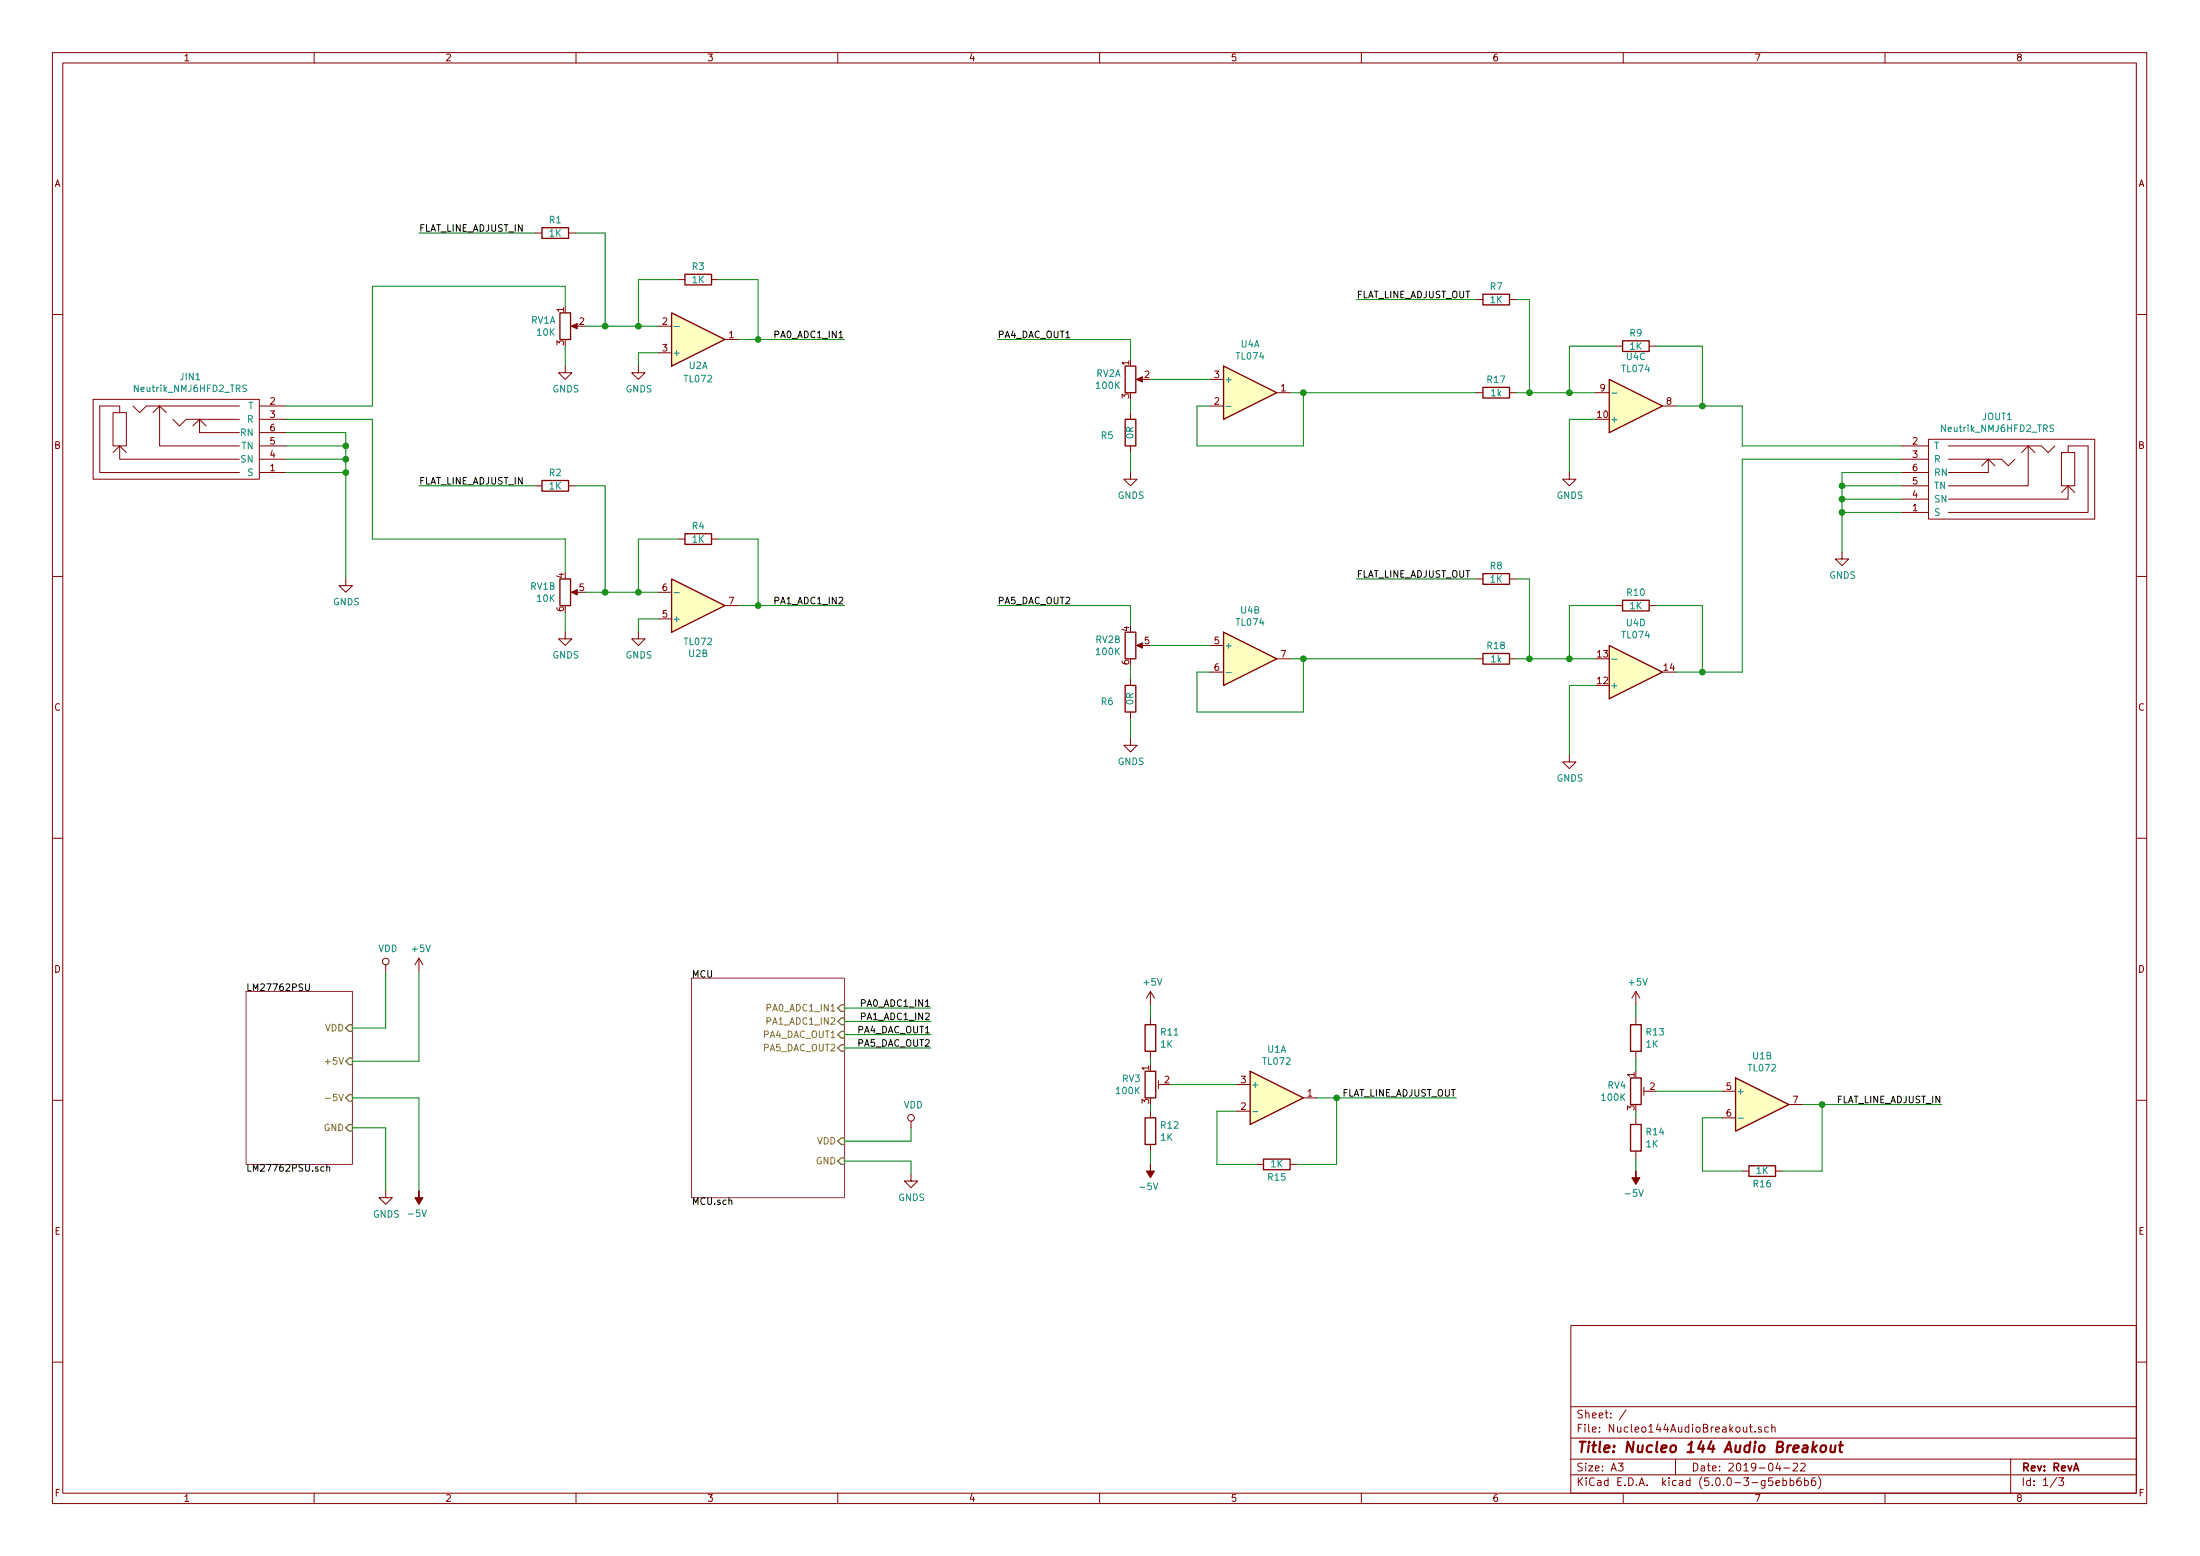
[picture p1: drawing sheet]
EESchema Schematic File Version 4
LIBS:Nucleo144AudioBreakout-cache
EELAYER 26 0
EELAYER END
$Descr A3 16535 11693
encoding utf-8
Sheet 1 3
Title "Nucleo 144 Audio Breakout "
Date "2019-04-22"
Rev "RevA"
Comp ""
Comment1 ""
Comment2 ""
Comment3 ""
Comment4 ""
$EndDescr
$Comp
L Amplifier_Operational:TL072 U2
U 1 1
P 5250 2550
F 0 "U2" H 5250 2750 50  0000 C CNN
F 1 "TL072" H 5250 2850 50  0000 C CNN
F 2 "Package_SO:SOIC-8_3.9x4.9mm_P1.27mm" H 5250 2550 50  0001 C CNN
F 3 "http://www.ti.com/lit/ds/symlink/tl071.pdf" H 5250 2550 50  0001 C CNN
	1    5250 2550
	1    0    0    1   
$EndComp
$Comp
L socket_custom:Neutrik_NMJ6HFD2_TRS JIN1
U 1 1
P 1400 3350
F 0 "JIN1" H 1431 3871 50  0000 C CNN
F 1 "Neutrik_NMJ6HFD2_TRS" H 1431 3782 50  0000 C CNN
F 2 "Neutric_NMJ6HFD4_Horizontal:Jack_3.5mm_Neutric_NMJ6HCD2_Horizontal" H 1400 3650 50  0001 C CNN
F 3 "" H 1400 3650 50  0001 C CNN
	1    1400 3350
	1    0    0    -1  
$EndComp
Wire Wire Line
	2150 3250 2600 3250
Wire Wire Line
	2600 3250 2600 3350
Wire Wire Line
	2150 3350 2600 3350
Connection ~ 2600 3350
Wire Wire Line
	2600 3350 2600 3450
Wire Wire Line
	2150 3450 2600 3450
Connection ~ 2600 3450
Wire Wire Line
	2600 3450 2600 3550
Wire Wire Line
	2150 3550 2600 3550
Connection ~ 2600 3550
Wire Wire Line
	2600 3550 2600 4350
Wire Wire Line
	4950 2650 4800 2650
Wire Wire Line
	4800 2650 4800 2750
$Comp
L Device:R R16
U 1 1
P 13250 8800
F 0 "R16" V 13150 8800 50  0000 C CNN
F 1 "1K" V 13250 8800 50  0000 C CNN
F 2 "Resistor_SMD:R_0805_2012Metric_Pad1.15x1.40mm_HandSolder" V 13180 8800 50  0001 C CNN
F 3 "~" H 13250 8800 50  0001 C CNN
	1    13250 8800
	0    1    -1   0   
$EndComp
Wire Wire Line
	13100 8800 12800 8800
Wire Wire Line
	12800 8800 12800 8400
Wire Wire Line
	12800 8400 12950 8400
Wire Wire Line
	13400 8800 13700 8800
Wire Wire Line
	13700 8800 13700 8300
$Comp
L Device:R R3
U 1 1
P 5250 2100
F 0 "R3" V 5150 2100 50  0000 C CNN
F 1 "1K" V 5250 2100 50  0000 C CNN
F 2 "Resistor_SMD:R_0805_2012Metric_Pad1.15x1.40mm_HandSolder" V 5180 2100 50  0001 C CNN
F 3 "~" H 5250 2100 50  0001 C CNN
	1    5250 2100
	0    1    1    0   
$EndComp
Wire Wire Line
	5100 2100 4800 2100
Wire Wire Line
	4800 2100 4800 2450
Wire Wire Line
	4800 2450 4950 2450
Wire Wire Line
	5400 2100 5700 2100
Wire Wire Line
	5700 2100 5700 2550
Wire Wire Line
	5700 2550 5550 2550
$Comp
L Device:R_POT_TRIM RV4
U 1 1
P 12300 8200
F 0 "RV4" H 12230 8246 50  0000 R CNN
F 1 "100K" H 12230 8155 50  0000 R CNN
F 2 "Potentiometer_THT:Potentiometer_Piher_PT-6-V_Vertical" H 12300 8200 50  0001 C CNN
F 3 "~" H 12300 8200 50  0001 C CNN
	1    12300 8200
	1    0    0    -1  
$EndComp
Wire Wire Line
	12450 8200 12950 8200
$Comp
L Device:R R13
U 1 1
P 12300 7800
F 0 "R13" H 12370 7846 50  0000 L CNN
F 1 "1K" H 12370 7755 50  0000 L CNN
F 2 "Resistor_SMD:R_0805_2012Metric_Pad1.15x1.40mm_HandSolder" V 12230 7800 50  0001 C CNN
F 3 "~" H 12300 7800 50  0001 C CNN
	1    12300 7800
	1    0    0    -1  
$EndComp
$Comp
L Device:R R14
U 1 1
P 12300 8550
F 0 "R14" H 12370 8596 50  0000 L CNN
F 1 "1K" H 12370 8505 50  0000 L CNN
F 2 "Resistor_SMD:R_0805_2012Metric_Pad1.15x1.40mm_HandSolder" V 12230 8550 50  0001 C CNN
F 3 "~" H 12300 8550 50  0001 C CNN
	1    12300 8550
	1    0    0    -1  
$EndComp
Wire Wire Line
	12300 8350 12300 8400
Wire Wire Line
	12300 8700 12300 8800
Wire Wire Line
	12300 7950 12300 8050
Wire Wire Line
	12300 7550 12300 7650
Text Label 14600 8300 2    50   ~ 0
FLAT_LINE_ADJUST_IN
$Comp
L Device:R_POT_Dual_Separate RV1
U 1 1
P 4250 2450
F 0 "RV1" H 4180 2496 50  0000 R CNN
F 1 "10K" H 4180 2405 50  0000 R CNN
F 2 "Potentiometer_THT:Potentiometer_Alps_RK09L_Double_Horizontal" H 4250 2450 50  0001 C CNN
F 3 "~" H 4250 2450 50  0001 C CNN
	1    4250 2450
	1    0    0    -1  
$EndComp
$Comp
L Device:R_POT_Dual_Separate RV1
U 2 1
P 4250 4450
F 0 "RV1" H 4180 4496 50  0000 R CNN
F 1 "10K" H 4180 4405 50  0000 R CNN
F 2 "Potentiometer_THT:Potentiometer_Alps_RK09L_Double_Horizontal" H 4250 4450 50  0001 C CNN
F 3 "~" H 4250 4450 50  0001 C CNN
	2    4250 4450
	1    0    0    -1  
$EndComp
Wire Wire Line
	2150 3050 2800 3050
Wire Wire Line
	2800 3050 2800 2150
Wire Wire Line
	2800 2150 4250 2150
Wire Wire Line
	4250 2150 4250 2300
Wire Wire Line
	4250 2600 4250 2750
Wire Wire Line
	2150 3150 2800 3150
Wire Wire Line
	2800 3150 2800 4050
Wire Wire Line
	2800 4050 4250 4050
Wire Wire Line
	4250 4050 4250 4300
Wire Wire Line
	4250 4600 4250 4750
$Comp
L Amplifier_Operational:TL072 U2
U 2 1
P 5250 4550
F 0 "U2" H 5250 4914 50  0000 C CNN
F 1 "TL072" H 5250 4825 50  0000 C CNN
F 2 "Package_SO:SOIC-8_3.9x4.9mm_P1.27mm" H 5250 4550 50  0001 C CNN
F 3 "http://www.ti.com/lit/ds/symlink/tl071.pdf" H 5250 4550 50  0001 C CNN
	2    5250 4550
	1    0    0    1   
$EndComp
Wire Wire Line
	4950 4650 4800 4650
Wire Wire Line
	4800 4650 4800 4750
$Comp
L Device:R R4
U 1 1
P 5250 4050
F 0 "R4" V 5150 4050 50  0000 C CNN
F 1 "1K" V 5250 4050 50  0000 C CNN
F 2 "Resistor_SMD:R_0805_2012Metric_Pad1.15x1.40mm_HandSolder" V 5180 4050 50  0001 C CNN
F 3 "~" H 5250 4050 50  0001 C CNN
	1    5250 4050
	0    1    1    0   
$EndComp
Wire Wire Line
	5100 4050 4800 4050
Wire Wire Line
	4800 4050 4800 4450
Wire Wire Line
	4800 4450 4950 4450
Wire Wire Line
	5400 4050 5700 4050
Wire Wire Line
	5700 4050 5700 4550
Wire Wire Line
	5700 4550 5550 4550
Connection ~ 4800 2450
Wire Wire Line
	4400 4450 4550 4450
Connection ~ 4800 4450
Wire Wire Line
	5700 2550 6350 2550
Wire Wire Line
	6350 4550 5700 4550
Text Label 6350 2550 2    50   ~ 0
PA0_ADC1_IN1
Text Label 6350 4550 2    50   ~ 0
PA1_ADC1_IN2
Connection ~ 5700 2550
Connection ~ 5700 4550
Wire Wire Line
	13550 8300 13700 8300
Connection ~ 13700 8300
Wire Wire Line
	13700 8300 14600 8300
$Comp
L socket_custom:Neutrik_NMJ6HFD2_TRS JOUT1
U 1 1
P 15050 3650
F 0 "JOUT1" H 15081 4171 50  0000 C CNN
F 1 "Neutrik_NMJ6HFD2_TRS" H 15081 4082 50  0000 C CNN
F 2 "Neutric_NMJ6HFD4_Horizontal:Jack_3.5mm_Neutric_NMJ6HCD2_Horizontal" H 15050 3950 50  0001 C CNN
F 3 "" H 15050 3950 50  0001 C CNN
	1    15050 3650
	-1   0    0    -1  
$EndComp
Wire Wire Line
	12000 3150 11800 3150
Wire Wire Line
	11800 3150 11800 3550
$Comp
L Device:R R9
U 1 1
P 12300 2600
F 0 "R9" V 12200 2600 50  0000 C CNN
F 1 "1K" V 12300 2600 50  0000 C CNN
F 2 "Resistor_SMD:R_0805_2012Metric_Pad1.15x1.40mm_HandSolder" V 12230 2600 50  0001 C CNN
F 3 "~" H 12300 2600 50  0001 C CNN
	1    12300 2600
	0    1    1    0   
$EndComp
Wire Wire Line
	12150 2600 11800 2600
Wire Wire Line
	11800 2600 11800 2950
Wire Wire Line
	11800 2950 12000 2950
Wire Wire Line
	12450 2600 12800 2600
Wire Wire Line
	12800 2600 12800 3050
Wire Wire Line
	12800 3050 12600 3050
$Comp
L Device:R_POT_Dual_Separate RV2
U 1 1
P 8500 2850
F 0 "RV2" H 8430 2896 50  0000 R CNN
F 1 "100K" H 8430 2805 50  0000 R CNN
F 2 "Potentiometer_THT:Potentiometer_Alps_RK09L_Double_Horizontal" H 8500 2850 50  0001 C CNN
F 3 "~" H 8500 2850 50  0001 C CNN
	1    8500 2850
	1    0    0    -1  
$EndComp
$Comp
L Device:R_POT_Dual_Separate RV2
U 2 1
P 8500 4850
F 0 "RV2" H 8430 4896 50  0000 R CNN
F 1 "100K" H 8430 4805 50  0000 R CNN
F 2 "Potentiometer_THT:Potentiometer_Alps_RK09L_Double_Horizontal" H 8500 4850 50  0001 C CNN
F 3 "~" H 8500 4850 50  0001 C CNN
	2    8500 4850
	1    0    0    -1  
$EndComp
Wire Wire Line
	7500 2550 8500 2550
Wire Wire Line
	8500 2550 8500 2700
Wire Wire Line
	12000 5150 11800 5150
Wire Wire Line
	11800 5150 11800 5675
$Comp
L Device:R R10
U 1 1
P 12300 4550
F 0 "R10" V 12200 4550 50  0000 C CNN
F 1 "1K" V 12300 4550 50  0000 C CNN
F 2 "Resistor_SMD:R_0805_2012Metric_Pad1.15x1.40mm_HandSolder" V 12230 4550 50  0001 C CNN
F 3 "~" H 12300 4550 50  0001 C CNN
	1    12300 4550
	0    1    1    0   
$EndComp
Wire Wire Line
	12150 4550 11800 4550
Wire Wire Line
	11800 4550 11800 4950
Wire Wire Line
	11800 4950 12000 4950
Wire Wire Line
	12450 4550 12800 4550
Wire Wire Line
	12800 4550 12800 5050
Wire Wire Line
	12800 5050 12600 5050
Connection ~ 11800 2950
Connection ~ 11800 4950
Connection ~ 12800 3050
Connection ~ 12800 5050
Wire Wire Line
	14300 3550 13850 3550
Wire Wire Line
	13850 3550 13850 3650
Wire Wire Line
	14300 3650 13850 3650
Connection ~ 13850 3650
Wire Wire Line
	13850 3650 13850 3750
Wire Wire Line
	14300 3750 13850 3750
Connection ~ 13850 3750
Wire Wire Line
	13850 3750 13850 3850
Wire Wire Line
	14300 3850 13850 3850
Connection ~ 13850 3850
Wire Wire Line
	13850 3850 13850 4150
Wire Wire Line
	13100 3350 14300 3350
Wire Wire Line
	12800 3050 13100 3050
Wire Wire Line
	13100 5050 13100 3450
Wire Wire Line
	13100 3450 14300 3450
Wire Wire Line
	12800 5050 13100 5050
Text Label 7500 2550 0    50   ~ 0
PA4_DAC_OUT1
Text Label 7500 4550 0    50   ~ 0
PA5_DAC_OUT2
Wire Wire Line
	11500 2950 11500 2250
Wire Wire Line
	11500 2250 11400 2250
$Comp
L Device:R R7
U 1 1
P 11250 2250
F 0 "R7" V 11150 2250 50  0000 C CNN
F 1 "1K" V 11250 2250 50  0000 C CNN
F 2 "Resistor_SMD:R_0805_2012Metric_Pad1.15x1.40mm_HandSolder" V 11180 2250 50  0001 C CNN
F 3 "~" H 11250 2250 50  0001 C CNN
	1    11250 2250
	0    1    1    0   
$EndComp
Wire Wire Line
	11100 2250 10200 2250
Wire Wire Line
	11500 4950 11500 4350
Wire Wire Line
	11500 4350 11400 4350
$Comp
L Device:R R8
U 1 1
P 11250 4350
F 0 "R8" V 11150 4350 50  0000 C CNN
F 1 "1K" V 11250 4350 50  0000 C CNN
F 2 "Resistor_SMD:R_0805_2012Metric_Pad1.15x1.40mm_HandSolder" V 11180 4350 50  0001 C CNN
F 3 "~" H 11250 4350 50  0001 C CNN
	1    11250 4350
	0    1    1    0   
$EndComp
Wire Wire Line
	11100 4350 10200 4350
Wire Wire Line
	11500 4950 11800 4950
Wire Wire Line
	11500 2950 11800 2950
Text Label 10200 4350 0    50   ~ 0
FLAT_LINE_ADJUST_OUT
Text Label 10200 2250 0    50   ~ 0
FLAT_LINE_ADJUST_OUT
$Comp
L Device:R R5
U 1 1
P 8500 3250
F 0 "R5" H 8675 3275 50  0000 C CNN
F 1 "0R" V 8500 3250 50  0000 C CNN
F 2 "Resistor_SMD:R_0805_2012Metric_Pad1.15x1.40mm_HandSolder" V 8430 3250 50  0001 C CNN
F 3 "~" H 8500 3250 50  0001 C CNN
	1    8500 3250
	-1   0    0    1   
$EndComp
Wire Wire Line
	8500 3550 8500 3400
Wire Wire Line
	8500 3000 8500 3100
$Comp
L Device:R R15
U 1 1
P 9600 8750
F 0 "R15" V 9500 8750 50  0000 C CNN
F 1 "1K" V 9600 8750 50  0000 C CNN
F 2 "Resistor_SMD:R_0805_2012Metric_Pad1.15x1.40mm_HandSolder" V 9530 8750 50  0001 C CNN
F 3 "~" H 9600 8750 50  0001 C CNN
	1    9600 8750
	0    1    -1   0   
$EndComp
Wire Wire Line
	9450 8750 9150 8750
Wire Wire Line
	9150 8750 9150 8350
Wire Wire Line
	9150 8350 9300 8350
Wire Wire Line
	9750 8750 10050 8750
Wire Wire Line
	10050 8750 10050 8250
$Comp
L Device:R_POT_TRIM RV3
U 1 1
P 8650 8150
F 0 "RV3" H 8580 8196 50  0000 R CNN
F 1 "100K" H 8580 8105 50  0000 R CNN
F 2 "Potentiometer_THT:Potentiometer_Piher_PT-6-V_Vertical" H 8650 8150 50  0001 C CNN
F 3 "~" H 8650 8150 50  0001 C CNN
	1    8650 8150
	1    0    0    -1  
$EndComp
Wire Wire Line
	8800 8150 9300 8150
$Comp
L Device:R R11
U 1 1
P 8650 7800
F 0 "R11" H 8720 7846 50  0000 L CNN
F 1 "1K" H 8720 7755 50  0000 L CNN
F 2 "Resistor_SMD:R_0805_2012Metric_Pad1.15x1.40mm_HandSolder" V 8580 7800 50  0001 C CNN
F 3 "~" H 8650 7800 50  0001 C CNN
	1    8650 7800
	1    0    0    -1  
$EndComp
$Comp
L Device:R R12
U 1 1
P 8650 8500
F 0 "R12" H 8720 8546 50  0000 L CNN
F 1 "1K" H 8720 8455 50  0000 L CNN
F 2 "Resistor_SMD:R_0805_2012Metric_Pad1.15x1.40mm_HandSolder" V 8580 8500 50  0001 C CNN
F 3 "~" H 8650 8500 50  0001 C CNN
	1    8650 8500
	1    0    0    -1  
$EndComp
Wire Wire Line
	8650 8300 8650 8350
Wire Wire Line
	8650 8650 8650 8750
Wire Wire Line
	8650 7950 8650 8000
Wire Wire Line
	8650 7550 8650 7650
Text Label 10950 8250 2    50   ~ 0
FLAT_LINE_ADJUST_OUT
Wire Wire Line
	9900 8250 10050 8250
Connection ~ 10050 8250
Wire Wire Line
	10050 8250 10950 8250
$Comp
L Amplifier_Operational:TL072 U1
U 1 1
P 9600 8250
F 0 "U1" H 9600 8617 50  0000 C CNN
F 1 "TL072" H 9600 8526 50  0000 C CNN
F 2 "Package_SO:SOIC-8_3.9x4.9mm_P1.27mm" H 9600 8250 50  0001 C CNN
F 3 "http://www.ti.com/lit/ds/symlink/tl071.pdf" H 9600 8250 50  0001 C CNN
	1    9600 8250
	1    0    0    -1  
$EndComp
$Comp
L Amplifier_Operational:TL072 U1
U 2 1
P 13250 8300
F 0 "U1" H 13250 8667 50  0000 C CNN
F 1 "TL072" H 13250 8576 50  0000 C CNN
F 2 "Package_SO:SOIC-8_3.9x4.9mm_P1.27mm" H 13250 8300 50  0001 C CNN
F 3 "http://www.ti.com/lit/ds/symlink/tl071.pdf" H 13250 8300 50  0001 C CNN
	2    13250 8300
	1    0    0    -1  
$EndComp
Wire Wire Line
	4550 2450 4550 1750
Wire Wire Line
	4550 1750 4325 1750
$Comp
L Device:R R1
U 1 1
P 4175 1750
F 0 "R1" V 4075 1750 50  0000 C CNN
F 1 "1K" V 4175 1750 50  0000 C CNN
F 2 "Resistor_SMD:R_0805_2012Metric_Pad1.15x1.40mm_HandSolder" V 4105 1750 50  0001 C CNN
F 3 "~" H 4175 1750 50  0001 C CNN
	1    4175 1750
	0    1    1    0   
$EndComp
Wire Wire Line
	4025 1750 3150 1750
Text Label 3150 1750 0    50   ~ 0
FLAT_LINE_ADJUST_IN
Wire Wire Line
	4550 4450 4550 3650
Wire Wire Line
	4550 3650 4325 3650
$Comp
L Device:R R2
U 1 1
P 4175 3650
F 0 "R2" V 4075 3650 50  0000 C CNN
F 1 "1K" V 4175 3650 50  0000 C CNN
F 2 "Resistor_SMD:R_0805_2012Metric_Pad1.15x1.40mm_HandSolder" V 4105 3650 50  0001 C CNN
F 3 "~" H 4175 3650 50  0001 C CNN
	1    4175 3650
	0    1    1    0   
$EndComp
Wire Wire Line
	4025 3650 3150 3650
Text Label 3150 3650 0    50   ~ 0
FLAT_LINE_ADJUST_IN
Connection ~ 4550 2450
Wire Wire Line
	4550 2450 4800 2450
Wire Wire Line
	4400 2450 4550 2450
Connection ~ 4550 4450
Wire Wire Line
	4550 4450 4800 4450
$Comp
L power:+5V #PWR0113
U 1 1
P 12300 7550
F 0 "#PWR0113" H 12300 7400 50  0001 C CNN
F 1 "+5V" H 12315 7721 50  0000 C CNN
F 2 "" H 12300 7550 50  0001 C CNN
F 3 "" H 12300 7550 50  0001 C CNN
	1    12300 7550
	1    0    0    -1  
$EndComp
$Comp
L power:+5V #PWR0114
U 1 1
P 8650 7550
F 0 "#PWR0114" H 8650 7400 50  0001 C CNN
F 1 "+5V" H 8665 7721 50  0000 C CNN
F 2 "" H 8650 7550 50  0001 C CNN
F 3 "" H 8650 7550 50  0001 C CNN
	1    8650 7550
	1    0    0    -1  
$EndComp
$Comp
L power:-5V #PWR0115
U 1 1
P 12300 8800
F 0 "#PWR0115" H 12300 8900 50  0001 C CNN
F 1 "-5V" H 12315 8971 50  0000 C CNN
F 2 "" H 12300 8800 50  0001 C CNN
F 3 "" H 12300 8800 50  0001 C CNN
	1    12300 8800
	-1   0    0    1   
$EndComp
$Comp
L power:-5V #PWR0116
U 1 1
P 8650 8750
F 0 "#PWR0116" H 8650 8850 50  0001 C CNN
F 1 "-5V" H 8665 8921 50  0000 C CNN
F 2 "" H 8650 8750 50  0001 C CNN
F 3 "" H 8650 8750 50  0001 C CNN
	1    8650 8750
	-1   0    0    1   
$EndComp
Wire Wire Line
	8650 2850 9100 2850
Wire Wire Line
	9100 3050 9000 3050
Wire Wire Line
	9000 3050 9000 3350
Wire Wire Line
	9000 3350 9800 3350
Wire Wire Line
	9800 3350 9800 2950
Wire Wire Line
	9800 2950 9700 2950
$Comp
L Device:R R17
U 1 1
P 11250 2950
F 0 "R17" V 11150 2950 50  0000 C CNN
F 1 "1k" V 11250 2950 50  0000 C CNN
F 2 "Resistor_SMD:R_0805_2012Metric_Pad1.15x1.40mm_HandSolder" V 11180 2950 50  0001 C CNN
F 3 "~" H 11250 2950 50  0001 C CNN
	1    11250 2950
	0    -1   1    0   
$EndComp
Wire Wire Line
	9800 2950 11100 2950
Connection ~ 9800 2950
Wire Wire Line
	11400 2950 11500 2950
Connection ~ 11500 2950
Wire Wire Line
	7500 4550 8500 4550
Wire Wire Line
	8500 4550 8500 4700
$Comp
L Device:R R6
U 1 1
P 8500 5250
F 0 "R6" H 8675 5275 50  0000 C CNN
F 1 "0R" V 8500 5250 50  0000 C CNN
F 2 "Resistor_SMD:R_0805_2012Metric_Pad1.15x1.40mm_HandSolder" V 8430 5250 50  0001 C CNN
F 3 "~" H 8500 5250 50  0001 C CNN
	1    8500 5250
	-1   0    0    1   
$EndComp
Wire Wire Line
	8500 5550 8500 5400
Wire Wire Line
	8500 5000 8500 5100
Wire Wire Line
	8650 4850 9100 4850
Wire Wire Line
	9100 5050 9000 5050
Wire Wire Line
	9000 5050 9000 5350
Wire Wire Line
	9000 5350 9800 5350
Wire Wire Line
	9800 5350 9800 4950
Wire Wire Line
	9800 4950 9700 4950
$Comp
L Device:R R18
U 1 1
P 11250 4950
F 0 "R18" V 11150 4950 50  0000 C CNN
F 1 "1k" V 11250 4950 50  0000 C CNN
F 2 "Resistor_SMD:R_0805_2012Metric_Pad1.15x1.40mm_HandSolder" V 11180 4950 50  0001 C CNN
F 3 "~" H 11250 4950 50  0001 C CNN
	1    11250 4950
	0    -1   1    0   
$EndComp
Wire Wire Line
	9800 4950 11100 4950
Connection ~ 9800 4950
Wire Wire Line
	11400 4950 11500 4950
Connection ~ 11500 4950
Wire Wire Line
	13100 3050 13100 3350
$Comp
L power:GNDS #PWR0123
U 1 1
P 2600 4350
F 0 "#PWR0123" H 2600 4100 50  0001 C CNN
F 1 "GNDS" H 2605 4179 50  0000 C CNN
F 2 "" H 2600 4350 50  0001 C CNN
F 3 "" H 2600 4350 50  0001 C CNN
	1    2600 4350
	1    0    0    -1  
$EndComp
$Comp
L power:GNDS #PWR0124
U 1 1
P 4250 4750
F 0 "#PWR0124" H 4250 4500 50  0001 C CNN
F 1 "GNDS" H 4255 4579 50  0000 C CNN
F 2 "" H 4250 4750 50  0001 C CNN
F 3 "" H 4250 4750 50  0001 C CNN
	1    4250 4750
	1    0    0    -1  
$EndComp
$Comp
L power:GNDS #PWR0125
U 1 1
P 4800 4750
F 0 "#PWR0125" H 4800 4500 50  0001 C CNN
F 1 "GNDS" H 4805 4579 50  0000 C CNN
F 2 "" H 4800 4750 50  0001 C CNN
F 3 "" H 4800 4750 50  0001 C CNN
	1    4800 4750
	1    0    0    -1  
$EndComp
$Comp
L power:GNDS #PWR0126
U 1 1
P 8500 5550
F 0 "#PWR0126" H 8500 5300 50  0001 C CNN
F 1 "GNDS" H 8505 5379 50  0000 C CNN
F 2 "" H 8500 5550 50  0001 C CNN
F 3 "" H 8500 5550 50  0001 C CNN
	1    8500 5550
	1    0    0    -1  
$EndComp
$Comp
L power:GNDS #PWR0127
U 1 1
P 11800 5675
F 0 "#PWR0127" H 11800 5425 50  0001 C CNN
F 1 "GNDS" H 11805 5504 50  0000 C CNN
F 2 "" H 11800 5675 50  0001 C CNN
F 3 "" H 11800 5675 50  0001 C CNN
	1    11800 5675
	1    0    0    -1  
$EndComp
$Comp
L power:GNDS #PWR0128
U 1 1
P 4250 2750
F 0 "#PWR0128" H 4250 2500 50  0001 C CNN
F 1 "GNDS" H 4255 2579 50  0000 C CNN
F 2 "" H 4250 2750 50  0001 C CNN
F 3 "" H 4250 2750 50  0001 C CNN
	1    4250 2750
	1    0    0    -1  
$EndComp
$Comp
L power:GNDS #PWR0129
U 1 1
P 4800 2750
F 0 "#PWR0129" H 4800 2500 50  0001 C CNN
F 1 "GNDS" H 4805 2579 50  0000 C CNN
F 2 "" H 4800 2750 50  0001 C CNN
F 3 "" H 4800 2750 50  0001 C CNN
	1    4800 2750
	1    0    0    -1  
$EndComp
$Comp
L power:GNDS #PWR0130
U 1 1
P 8500 3550
F 0 "#PWR0130" H 8500 3300 50  0001 C CNN
F 1 "GNDS" H 8505 3379 50  0000 C CNN
F 2 "" H 8500 3550 50  0001 C CNN
F 3 "" H 8500 3550 50  0001 C CNN
	1    8500 3550
	1    0    0    -1  
$EndComp
$Comp
L power:GNDS #PWR0131
U 1 1
P 11800 3550
F 0 "#PWR0131" H 11800 3300 50  0001 C CNN
F 1 "GNDS" H 11805 3379 50  0000 C CNN
F 2 "" H 11800 3550 50  0001 C CNN
F 3 "" H 11800 3550 50  0001 C CNN
	1    11800 3550
	1    0    0    -1  
$EndComp
$Comp
L power:GNDS #PWR0132
U 1 1
P 13850 4150
F 0 "#PWR0132" H 13850 3900 50  0001 C CNN
F 1 "GNDS" H 13855 3979 50  0000 C CNN
F 2 "" H 13850 4150 50  0001 C CNN
F 3 "" H 13850 4150 50  0001 C CNN
	1    13850 4150
	1    0    0    -1  
$EndComp
$Comp
L Amplifier_Operational:TL074 U4
U 1 1
P 9400 2950
F 0 "U4" H 9400 3317 50  0000 C CNN
F 1 "TL074" H 9400 3226 50  0000 C CNN
F 2 "Package_SO:SOIC-14_3.9x8.7mm_P1.27mm" H 9350 3050 50  0001 C CNN
F 3 "http://www.ti.com/lit/ds/symlink/tl071.pdf" H 9450 3150 50  0001 C CNN
	1    9400 2950
	1    0    0    -1  
$EndComp
$Comp
L Amplifier_Operational:TL074 U4
U 2 1
P 9400 4950
F 0 "U4" H 9400 5317 50  0000 C CNN
F 1 "TL074" H 9400 5226 50  0000 C CNN
F 2 "Package_SO:SOIC-14_3.9x8.7mm_P1.27mm" H 9350 5050 50  0001 C CNN
F 3 "http://www.ti.com/lit/ds/symlink/tl071.pdf" H 9450 5150 50  0001 C CNN
	2    9400 4950
	1    0    0    -1  
$EndComp
$Comp
L Amplifier_Operational:TL074 U4
U 3 1
P 12300 3050
F 0 "U4" H 12300 2683 50  0000 C CNN
F 1 "TL074" H 12300 2774 50  0000 C CNN
F 2 "Package_SO:SOIC-14_3.9x8.7mm_P1.27mm" H 12250 3150 50  0001 C CNN
F 3 "http://www.ti.com/lit/ds/symlink/tl071.pdf" H 12350 3250 50  0001 C CNN
	3    12300 3050
	1    0    0    1   
$EndComp
$Comp
L Amplifier_Operational:TL074 U4
U 4 1
P 12300 5050
F 0 "U4" H 12300 4683 50  0000 C CNN
F 1 "TL074" H 12300 4774 50  0000 C CNN
F 2 "Package_SO:SOIC-14_3.9x8.7mm_P1.27mm" H 12250 5150 50  0001 C CNN
F 3 "http://www.ti.com/lit/ds/symlink/tl071.pdf" H 12350 5250 50  0001 C CNN
	4    12300 5050
	1    0    0    1   
$EndComp
$Sheet
S 1850 7450 800  1300
U 5E73A6D7
F0 "LM27762PSU" 50
F1 "LM27762PSU.sch" 50
F2 "+5V" I R 2650 7975 50 
F3 "-5V" I R 2650 8250 50 
F4 "GND" I R 2650 8475 50 
F5 "VDD" I R 2650 7725 50 
$EndSheet
Wire Wire Line
	2650 7725 2900 7725
Wire Wire Line
	2900 7725 2900 7300
$Comp
L power:VDD #PWR0121
U 1 1
P 2900 7300
F 0 "#PWR0121" H 2900 7150 50  0001 C CNN
F 1 "VDD" H 2917 7473 50  0000 C CNN
F 2 "" H 2900 7300 50  0001 C CNN
F 3 "" H 2900 7300 50  0001 C CNN
	1    2900 7300
	1    0    0    -1  
$EndComp
Wire Wire Line
	2650 7975 3150 7975
Wire Wire Line
	3150 7975 3150 7300
$Comp
L power:+5V #PWR0122
U 1 1
P 3150 7300
F 0 "#PWR0122" H 3150 7150 50  0001 C CNN
F 1 "+5V" H 3165 7473 50  0000 C CNN
F 2 "" H 3150 7300 50  0001 C CNN
F 3 "" H 3150 7300 50  0001 C CNN
	1    3150 7300
	1    0    0    -1  
$EndComp
Wire Wire Line
	2650 8475 2900 8475
Wire Wire Line
	2900 8475 2900 8950
$Comp
L power:GNDS #PWR0133
U 1 1
P 2900 8950
F 0 "#PWR0133" H 2900 8700 50  0001 C CNN
F 1 "GNDS" H 2905 8777 50  0000 C CNN
F 2 "" H 2900 8950 50  0001 C CNN
F 3 "" H 2900 8950 50  0001 C CNN
	1    2900 8950
	1    0    0    -1  
$EndComp
Wire Wire Line
	2650 8250 3150 8250
Wire Wire Line
	3150 8250 3150 8950
$Comp
L power:-5V #PWR0136
U 1 1
P 3150 8950
F 0 "#PWR0136" H 3150 9050 50  0001 C CNN
F 1 "-5V" H 3165 9123 50  0000 C CNN
F 2 "" H 3150 8950 50  0001 C CNN
F 3 "" H 3150 8950 50  0001 C CNN
	1    3150 8950
	-1   0    0    1   
$EndComp
$Sheet
S 5200 7350 1150 1650
U 5E8CF3C8
F0 "MCU" 50
F1 "MCU.sch" 50
F2 "GND" I R 6350 8725 50 
F3 "VDD" I R 6350 8575 50 
F4 "PA0_ADC1_IN1" I R 6350 7575 50 
F5 "PA1_ADC1_IN2" I R 6350 7675 50 
F6 "PA4_DAC_OUT1" I R 6350 7775 50 
F7 "PA5_DAC_OUT2" I R 6350 7875 50 
$EndSheet
Wire Wire Line
	6350 8575 6850 8575
Wire Wire Line
	6850 8575 6850 8475
Wire Wire Line
	6350 8725 6850 8725
Wire Wire Line
	6850 8725 6850 8825
$Comp
L power:GNDS #PWR02
U 1 1
P 6850 8825
F 0 "#PWR02" H 6850 8575 50  0001 C CNN
F 1 "GNDS" H 6855 8652 50  0000 C CNN
F 2 "" H 6850 8825 50  0001 C CNN
F 3 "" H 6850 8825 50  0001 C CNN
	1    6850 8825
	1    0    0    -1  
$EndComp
Wire Wire Line
	6350 7775 7000 7775
Text Label 7000 7775 2    50   ~ 0
PA4_DAC_OUT1
Wire Wire Line
	6350 7575 7000 7575
Wire Wire Line
	7000 7675 6350 7675
Text Label 7000 7575 2    50   ~ 0
PA0_ADC1_IN1
Text Label 7000 7675 2    50   ~ 0
PA1_ADC1_IN2
Wire Wire Line
	6350 7875 7000 7875
Text Label 7000 7875 2    50   ~ 0
PA5_DAC_OUT2
$Comp
L power:VDD #PWR01
U 1 1
P 6850 8475
F 0 "#PWR01" H 6850 8325 50  0001 C CNN
F 1 "VDD" H 6867 8648 50  0000 C CNN
F 2 "" H 6850 8475 50  0001 C CNN
F 3 "" H 6850 8475 50  0001 C CNN
	1    6850 8475
	1    0    0    -1  
$EndComp
$EndSCHEMATC
